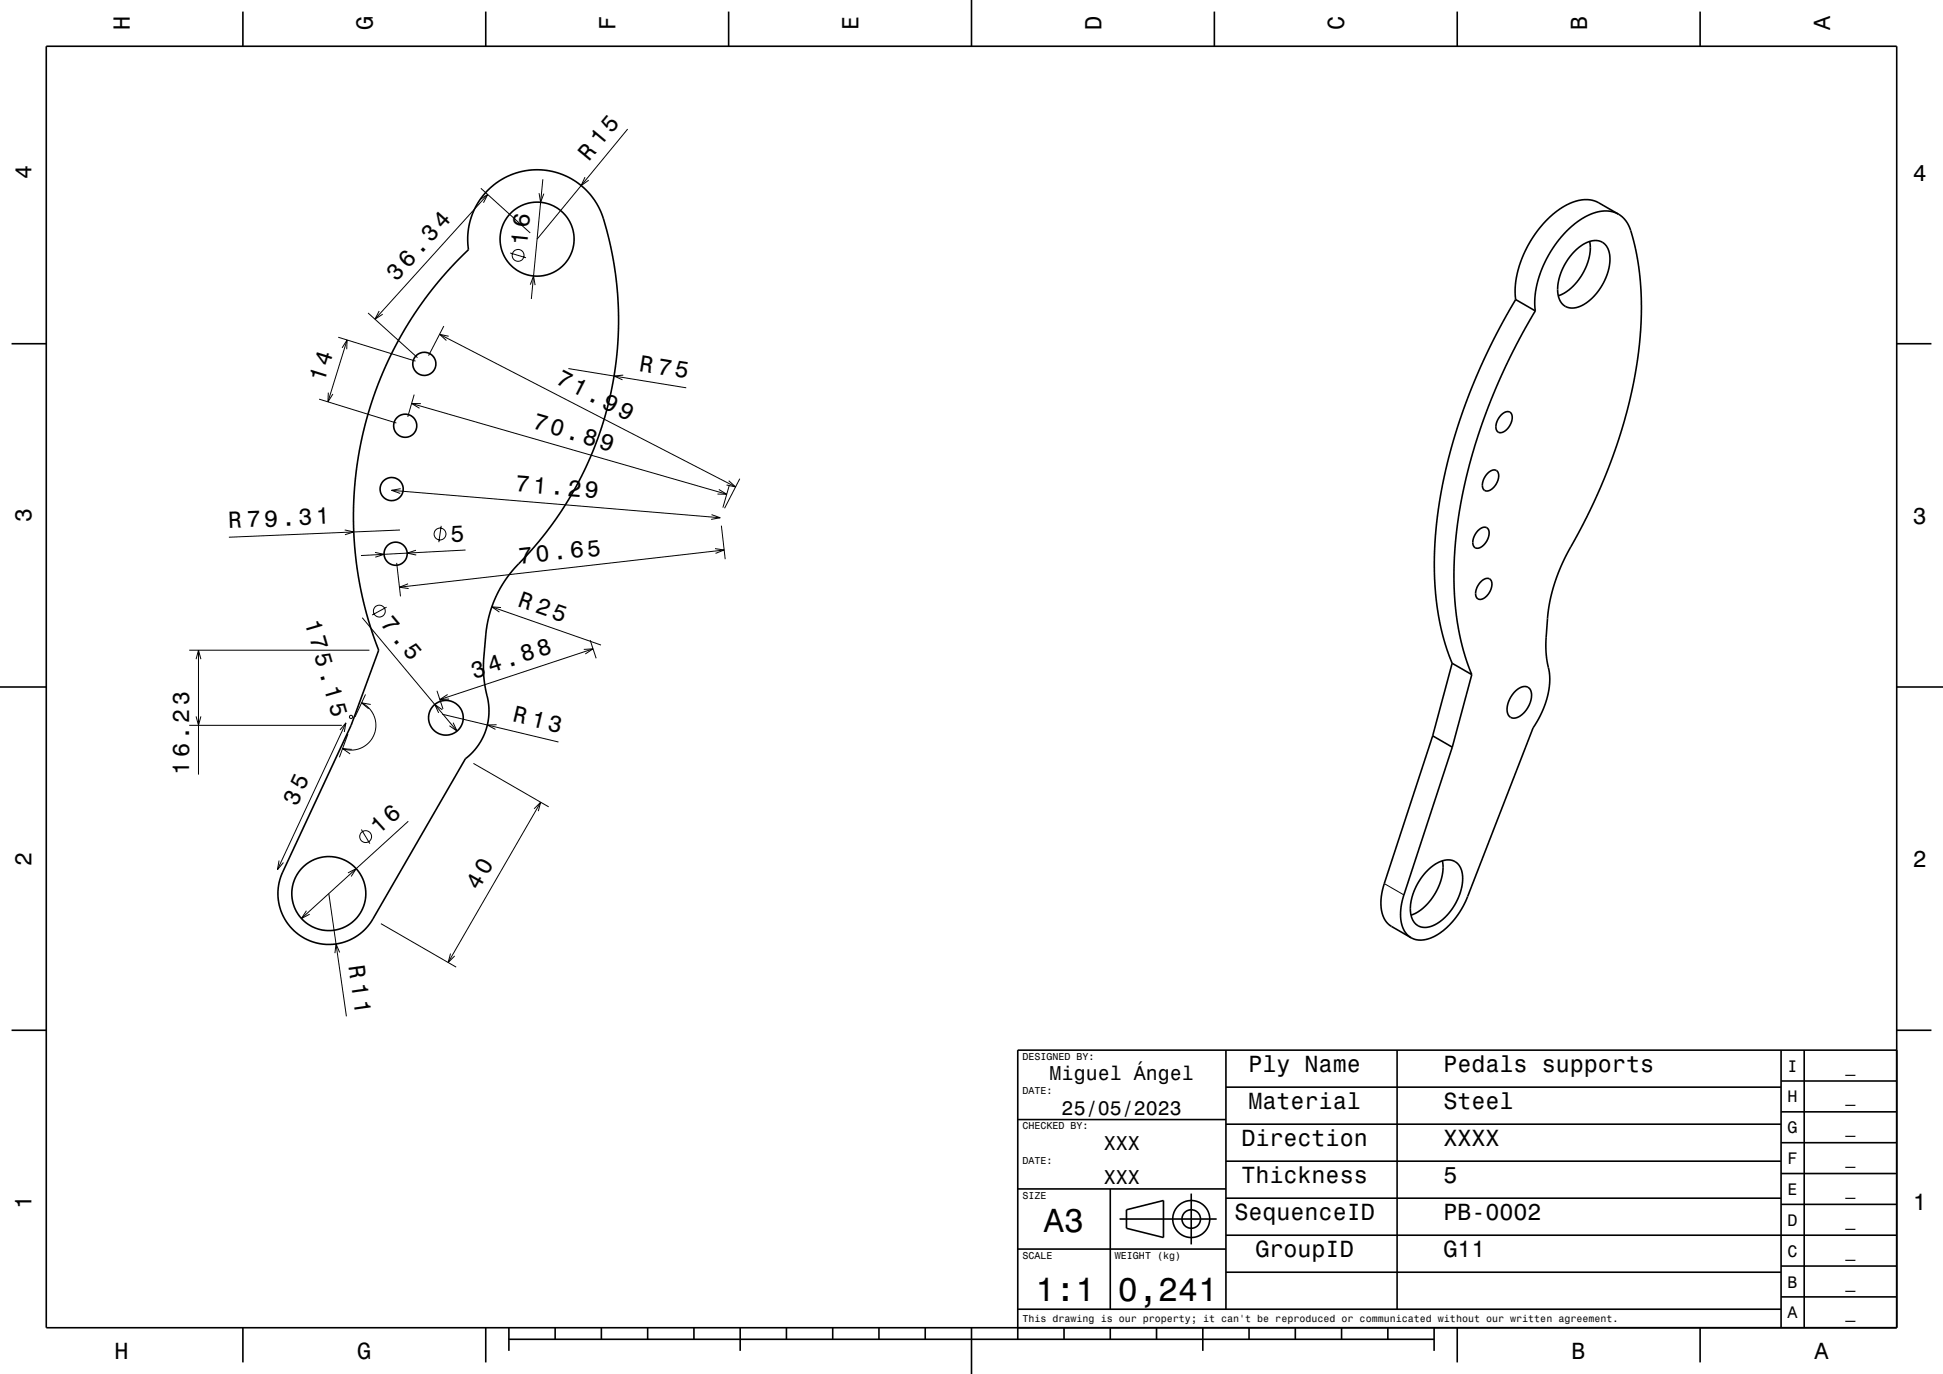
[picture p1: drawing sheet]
<svg xmlns="http://www.w3.org/2000/svg" width="420mm" height="297mm" viewBox="0 0 420 297" stroke-linecap="round" stroke-linejoin="round" font-family="sans-serif">
<g fill="none" stroke="#000" stroke-width=".22">
<path d="M117.3 38.8l-2.4 25.8M126.5 38.3l-.9 1.8 1.7-1.1M135.7 27.9l-19.6 23.8M103.7 43.1l1.7-1.1-.9 1.8M103.9 40.7l10.7 9.7M105.4 42l-24.3 27M110.3 54.7l3.4 1M116.5 41.8l.4 1.9 .7-1.8M73.1 72.9l16.7 5.2M74 75.2l1-1.7v2M75 73.5l-4.1 13.4M79.6 67.7l10.6 9.6"/>
<path d="M82 67.2l-.9 1.8 1.6-1.1M95 72.3l64 33M95.9 70.5l-3.3 6.4M97 72.7l-2-.4 1.5 1.3M114.6 61.5l.7-1.8 .4 1.9M122.9 79.7l25.4 4.1M69 86.3l16.7 5.1M71 84.9l-.1 2 1.1-1.7M89 87.2l68.1 19.6M89.5 85.3l-1.4 4.8M91 87.3l-2-.1 1.7 1M134.7 81.1l-2 .2 1.9 .8"/>
<path d="M74.5 114.6l2 .4-1.9 .6M81.1 119.4l1.9 .4-1.9 .6M84.6 106l71.1 5.9M86.5 114.6l-37 1.5M86.6 105.6l-2 .4 1.9 .7M89.9 118.9l-1.9 .7 2 .4M95.4 113.7l-.5 3.5M100.6 118.9l-22.6 1.2M153.8 111.2l1.9 .7-2 .4M154.6 118.6l1.9 .3-1.8 .7M155.4 105.8l1.7 1h-2M155.9 113.6l.9 7.3"/>
<path d="M156.5 118.9l-70.2 8M157.5 103.9l1.5 1.4-2-.5M157.6 104.9l-1.3 4.8M159.9 103.5l-3.3 6.4M78.3 133.5l20.5 24.5M83.6 131.2l-3.2 1.7M85.7 121.7l.9 7.2M88.2 126.2l-1.9 .7 2 .3M106.3 131.2l23.6 8.2M108.3 131.3l-2-.1 1.7 1.1M127.6 138.4l1.3 3.9M40.9 156.8h33"/>
<path d="M40.9 140.6h39M42.4 142.5l.5-1.9 .5 1.9M42.4 154.9l.5 1.9 .5-1.9M42.9 140.6v26.8M73.5 157.8l1.3-1.5-.4 1.9M74.8 156.3l-14.8 31.7M75.2 158.7l-1.8 5M75.7 154.7l.5 .1-.1 .5-.5-.1zM78.2 151.9a5.4 5.4 0 0 1 2.6 6.9 5.4 5.4 0 0 1-6.7 3M79 150.1l-2.3 4.9M80.1 152.3l-1.9-.4 1.5 1.3M94.5 149.3l1.3 4"/>
<path d="M95.6 153.4l-1.6-1.1 .8 1.8M95.6 154.4l25.1 6M96.8 150.1l-1.7 1.1 2-.1M97.9 156.2l.9 1.8-1.6-1.1M107.3 156.7h-2l1.8 1M126.2 140.4l2-.1-1.7 1.1M128.2 140.3l-33.1 10.9M76 162l-1.9-.2 1.6 1.2M78.1 179.3l1.9 3.1M88.3 177.5l-23.1 21M102.3 165l16.3 9.4M115.5 174.8l1.4-1.4-.5 1.9"/>
<path d="M116.9 173.4l-20 34.6M60.3 186l-.3 2 1.3-1.6M66.2 196.9l-1 1.6 1.7-.9M71.1 193.2l3.8 26.5M75.2 188.7l1.8-.9-1.1 1.7M82.3 199.7l16.3 9.3M299.2 191l4.3 2.4M73.4 205.9l-.8-1.9-.2 2M97.4 206.1l-.5 1.9 1.4-1.4"/>
<circle cx="112" cy="55.2" r="1.28"/>
<circle cx="95.1" cy="115.4" r="1.28"/>
<circle cx="82" cy="132.1" r="1.28"/>
<circle cx="79" cy="180.8" r="1.28"/>
</g>
<g fill="none" stroke="#000" stroke-width=".35">
<path d="M10 10h400v277h-400zM52.5 2.5v7.5M105 2.5v7.5M157.5 2.5v7.5M210 0v10M262.5 2.5v7.5M315 2.5v7.5M367.5 2.5v7.5M105.6 41l2.5-2 3-1.4 3.4-.8h3l3.1 .6 3 1.3 2.8 2.1 2.1 2.5 1.5 2.8 1.2 4 1.3 5.8 .8 5.5 .4 5.2v5l-.4 5-.6 4.7-1.3 6.4-1.6 5.5-2.2 5.6-2.5 5.4-2.8 4.8-3.4 4.9-2.9 3.7-4.7 5.2-1.9 2.3-1.8 3-1.2 2.8-1.1 4.3-.8 7.6 .1 4 .9 4.8 .2 2-.3 2.7-.8 2.7-1.7 2.7-2.3 2.3-20 34.7a11 11 0 0 1-14.6 4.2 11 11 0 0 1-4.9-14.4l14.8-31.7 6-16.2-2.1-6.1-1.7-6.3-1.1-6.9-.5-6.2v-6.5l.5-6.5 1.1-6.7 1.6-6.3 1.5-4.7 1.9-4.7 2.3-4.7 2.5-4.6 2.8-4.1 3-4.1 3.5-4.1 3.5-3.6a1.35 1.35 0 0 0 .4-1.7l.2-3.3 .8-3.1 1.4-2.9zM340.5 54.2a5.7 5.7 0 0 1 5.5-2 4.1 4.1 0 0 1 2 4.5l-.3 1.8-.8 2.1-1 1.7-1.2 1.5a6.2 6.2 0 0 1-5.8 2.6 4 4 0 0 1-2.2-4.6l.4-2 .8-2 1.2-1.9zM343.6 52.2a11.7 11.7 0 0 1-6.8 11.7M349.9 46.3l1 .8 .8 1 .6 1.1 .5 1.7 1.3 6 .6 6.6v6.3l-.5 6.2-1 6.4-1.5 6.5-2.1 6.9-2.8 7.7-3.6 7.9-5.4 10.1-1.2 3-.9 2.7-1 4.5-.5 6.7v2.8l.7 4.4 .1 2.2-.4 2.4-.8 2.5-1 2.3-1.4 2.3-14.8 38-1.8 2.9-1.9 2.2-2.1 1.6-2.3 1a4.5 4.5 0 0 1-3.5-.3"/>
<path d="M349.9 46.3l-1.4-.5-1.4-.2-1.4 .1-1.7 .6-1.8 .8-1.6 1.1-1.7 1.5-1.5 1.6-2.5 3.6-2 4.3-.7 2.5-.3 1.9-.2 1.9 .2 1.7M349.9 46.3l-4.8-2.7-1.1-.4-1.1-.1-1.6 .2-1.9 .7-1.8 .9-1.7 1.3-1.9 1.7-1.7 2.1-1.7 2.5-1.2 2.4-1 2.5-.6 2.5-.3 2.4 .1 2.4M2.5 74.3h7.5M327.6 64.7l-2.9 5.3-2.6 4.8-2.8 6.1-1.9 4.8-1.9 5.2-1.6 5.3-1.4 5.4-1.1 5.6-.8 5-.4 5.2-.2 4.9 .2 4.4 .5 4.6 .8 4.6 1 3.5 1.4 4M327.6 64.7l4.3 2.5M331.9 67.2l-2.9 5-2.9 5.8-2.3 4.9-2.2 5.5-2 5.4-1.6 5.3-1.4 5.4-1 5.4-.7 4.6-.5 4.9-.1 4.6 .1 5 .6 5.2 .8 4.1 1 3.9 1.3 3.6M410 74.3h7.5M324.6 89.6l.1-.1a1.2 1.2 0 0 1 1.6-.5 1.2 1.2 0 0 1 .6 1.6 3.2 3.2 0 0 1-2.8 2.9 1.67 1.67 0 0 1-.5-2.5zM319.4 114.8l.4-.3a1.2 1.2 0 0 1 1.5-.5 1.2 1.2 0 0 1 .6 1.5 3.2 3.2 0 0 1-2.7 3 1.67 1.67 0 0 1-.6-2.5zM321.7 102.2l.1-.1a1.2 1.2 0 0 1 1.6-.4 1.2 1.2 0 0 1 .5 1.5 3.2 3.2 0 0 1-2.7 2.9 1.67 1.67 0 0 1-.5-2.5zM320.2 125.7l.2-.2a1.2 1.2 0 0 1 1.5-.4 1.2 1.2 0 0 1 .6 1.5 3.2 3.2 0 0 1-2.7 3 1.67 1.67 0 0 1-.6-2.5zM0 148.5h10"/>
<path d="M309.7 159.1l-10.7 32.6-.5 2.8 .2 2.6a4.6 4.6 0 0 0 2.1 3.1l4.2 2.5M309.7 159.1l4.2 2.4M313.9 143.4l4.2 2.4M313.9 143.4l-4.2 15.7M318.1 145.8l-4.2 15.7M327.5 149.5a2.19 2.19 0 0 1 3.1-.7 4.1 4.1 0 0 1-.8 4.8 2.83 2.83 0 0 1-3.3 1.4 3.2 3.2 0 0 1-.1-4zM410 148.5h10M313.9 161.5l-10.6 32.4-.5 3.1v1.4l.2 1.5a4.5 4.5 0 0 0 2 2.8M308.6 188.1a5.5 5.5 0 0 1 5.7-2 4.3 4.3 0 0 1 1.8 4.7l-.3 1.6-.6 1.8-1.1 2-1.2 1.5a6.2 6.2 0 0 1-5.8 2.6 4 4 0 0 1-2.2-4.6l.4-2 .8-2 1.1-1.9zM311.8 186.1a11.7 11.7 0 0 1-6.8 11.7M2.5 222.7h7.5M265 235h120"/>
<path d="M265 227v56M302 227v56M385 233.7h25M385 227v60M390 227v60M410 222.7h7.5M410 227h-190v62.5M220 257h45M220 242h45M240 257v26M257.5 258v11M265 259h120"/>
<path d="M265 251h120M265 243h120M385 253.7h25M385 247h25M385 240.3h25M220 270h45M242 263.5h21M243.5 261.5l8-2v8l-8-2zM265 275h120M265 267h145M385 273.7h25M385 260.3h25"/>
<path d="M52.5 287v7.5M105 287v7.5M110 289.5h200M110 287v5M120 287v2.5M130 287v2.5M140 287v2.5M150 287v2.5M160 287v5M170 287v2.5M180 287v2.5M190 287v2.5"/>
<path d="M200 287v2.5M210 287v10M220 283h165M230 287v2.5M240 287v2.5M250 287v2.5M260 287v5M270 287v2.5M280 287v2.5M290 287v2.5M300 287v2.5M310 287v5"/>
<path d="M315 287v7.5M367.5 287v7.5M385 280.3h25"/>
<circle cx="116.1" cy="51.7" r="8"/>
<circle cx="91.7" cy="78.7" r="2.5"/>
<circle cx="87.6" cy="92" r="2.5"/>
<circle cx="84.7" cy="105.7" r="2.5"/>
<circle cx="85.5" cy="119.7" r="2.5"/>
<circle cx="96.4" cy="155.2" r="3.8"/>
<circle cx="71.1" cy="193.2" r="8"/>
<circle cx="257.5" cy="263.5" r="2"/>
<circle cx="257.5" cy="263.5" r="4"/>
</g>
<g font-size="7.2">
<text x="225.7" y="266.3">A3</text>
<text x="223.8" y="281.3">1:1</text>
<text x="241.7" y="281.3">0,241</text>
</g>
<g font-size="5.1">
<text x="127.3" y="35" transform="rotate(-50 127.3 35)">R 15</text>
<text x="114" y="53.1" transform="rotate(-84 114 53.1)">16</text>
<text x="70" y="82.8" transform="rotate(-73 70 82.8)">14</text>
<text x="119.9" y="82.9" transform="rotate(27 119.9 82.9)">71.99</text>
<text x="138" y="80.1" transform="rotate(9 138 80.1)">R 75</text>
<text x="111.4" y="106.2" transform="rotate(5 111.4 106.2)">71.29</text>
<text x="97.5" y="117.1" transform="rotate(-3 97.5 117.1)">5</text>
<text x="82.1" y="135" transform="rotate(50 82.1 135)">7.5</text>
<text x="64.1" y="174.3" transform="rotate(-65 64.1 174.3)">35</text>
<text x="103.4" y="192.7" transform="rotate(-60 103.4 192.7)">40</text>
</g>
<g font-size="5">
<text x="28.1" y="6.5" transform="rotate(-90 28.1 6.5)">H</text>
<text x="80.6" y="6.5" transform="rotate(-90 80.6 6.5)">G</text>
<text x="133.1" y="6.5" transform="rotate(-90 133.1 6.5)">F</text>
<text x="185.6" y="6.5" transform="rotate(-90 185.6 6.5)">E</text>
<text x="238.1" y="6.5" transform="rotate(-90 238.1 6.5)">D</text>
<text x="290.6" y="6.5" transform="rotate(-90 290.6 6.5)">C</text>
<text x="343.1" y="6.5" transform="rotate(-90 343.1 6.5)">B</text>
<text x="395.6" y="6.5" transform="rotate(-90 395.6 6.5)">A</text>
<text x="6.8" y="38.7" transform="rotate(-90 6.8 38.7)">4</text>
<text x="413.5" y="39">4</text>
<text x="85.7" y="60.9" transform="rotate(-48 85.7 60.9)">36.34</text>
<text x="114.9" y="92.6" transform="rotate(16 114.9 92.6)">70.89</text>
<text x="6.8" y="112.9" transform="rotate(-90 6.8 112.9)">3</text>
<text x="413.5" y="113.2">3</text>
<text x="49.4" y="114.1" transform="rotate(-2 49.4 114.1)">R 79.31</text>
<text x="112.3" y="121.9" transform="rotate(-6 112.3 121.9)">70.65</text>
<text x="111.7" y="130.9" transform="rotate(19 111.7 130.9)">R 25</text>
<text x="65.8" y="134.4" transform="rotate(74 65.8 134.4)">175.15</text>
<text x="102.5" y="146.7" transform="rotate(-18 102.5 146.7)">34.88</text>
<text x="110.7" y="155.9" transform="rotate(13 110.7 155.9)">R 13</text>
<text x="40.9" y="167.4" transform="rotate(-90 40.9 167.4)">16.23</text>
<text x="81.9" y="180.6" transform="rotate(-42 81.9 180.6)">16</text>
<text x="6.8" y="187.1" transform="rotate(-90 6.8 187.1)">2</text>
<text x="413.5" y="187.4">2</text>
<text x="75.3" y="208.7" transform="rotate(82 75.3 208.7)">R 11</text>
<text x="269.9" y="231.8">Ply Name</text>
<text x="312" y="231.8">Pedals supports</text>
<text x="269.9" y="239.8">Material</text>
<text x="312" y="239.8">Steel</text>
<text x="268.3" y="247.8">Direction</text>
<text x="312" y="247.8">XXXX</text>
<text x="268.3" y="255.8">Thickness</text>
<text x="312" y="255.8">5</text>
<text x="6.8" y="261.3" transform="rotate(-90 6.8 261.3)">1</text>
<text x="266.8" y="263.8">SequenceID</text>
<text x="312" y="263.8">PB-0002</text>
<text x="413.5" y="261.6">1</text>
<text x="271.4" y="271.8">GroupID</text>
<text x="312" y="271.8">G11</text>
<text x="24.7" y="293.8">H</text>
<text x="77.2" y="293.8">G</text>
<text x="339.7" y="293.8">B</text>
<text x="392.2" y="293.8">A</text>
</g>
<g font-size="4.3">
<text x="226.9" y="233.5">Miguel Ángel</text>
<text x="229.5" y="241">25/05/2023</text>
<text x="238.6" y="248.5">XXX</text>
<text x="238.6" y="256">XXX</text>
</g>
<g font-size="3.6">
<text x="386.4" y="231.6">I</text>
<text x="398.9" y="231.6">_</text>
<text x="386.4" y="238.3">H</text>
<text x="398.9" y="238.3">_</text>
<text x="386.4" y="245">G</text>
<text x="398.9" y="245">_</text>
<text x="386.4" y="251.6">F</text>
<text x="398.9" y="251.6">_</text>
<text x="386.4" y="258.3">E</text>
<text x="398.9" y="258.3">_</text>
<text x="386.4" y="265">D</text>
<text x="398.9" y="265">_</text>
<text x="386.4" y="271.6">C</text>
<text x="398.9" y="271.6">_</text>
<text x="386.4" y="278.3">B</text>
<text x="398.9" y="278.3">_</text>
<text x="386.4" y="285">A</text>
<text x="398.9" y="285">_</text>
</g>
<g font-size="2.2">
<text x="221" y="229.1">DESIGNED BY:</text>
<text x="221" y="236.6">DATE:</text>
<text x="221" y="244.1">CHECKED BY:</text>
<text x="221" y="251.6">DATE:</text>
<text x="221" y="259.1">SIZE</text>
<text x="221" y="272.1">SCALE</text>
<text x="241" y="272.1">WEIGHT (kg)</text>
<text x="221" y="285.8">This drawing is our property; it can't be reproduced or communicated without our written agreement.</text>
</g>
</svg>
